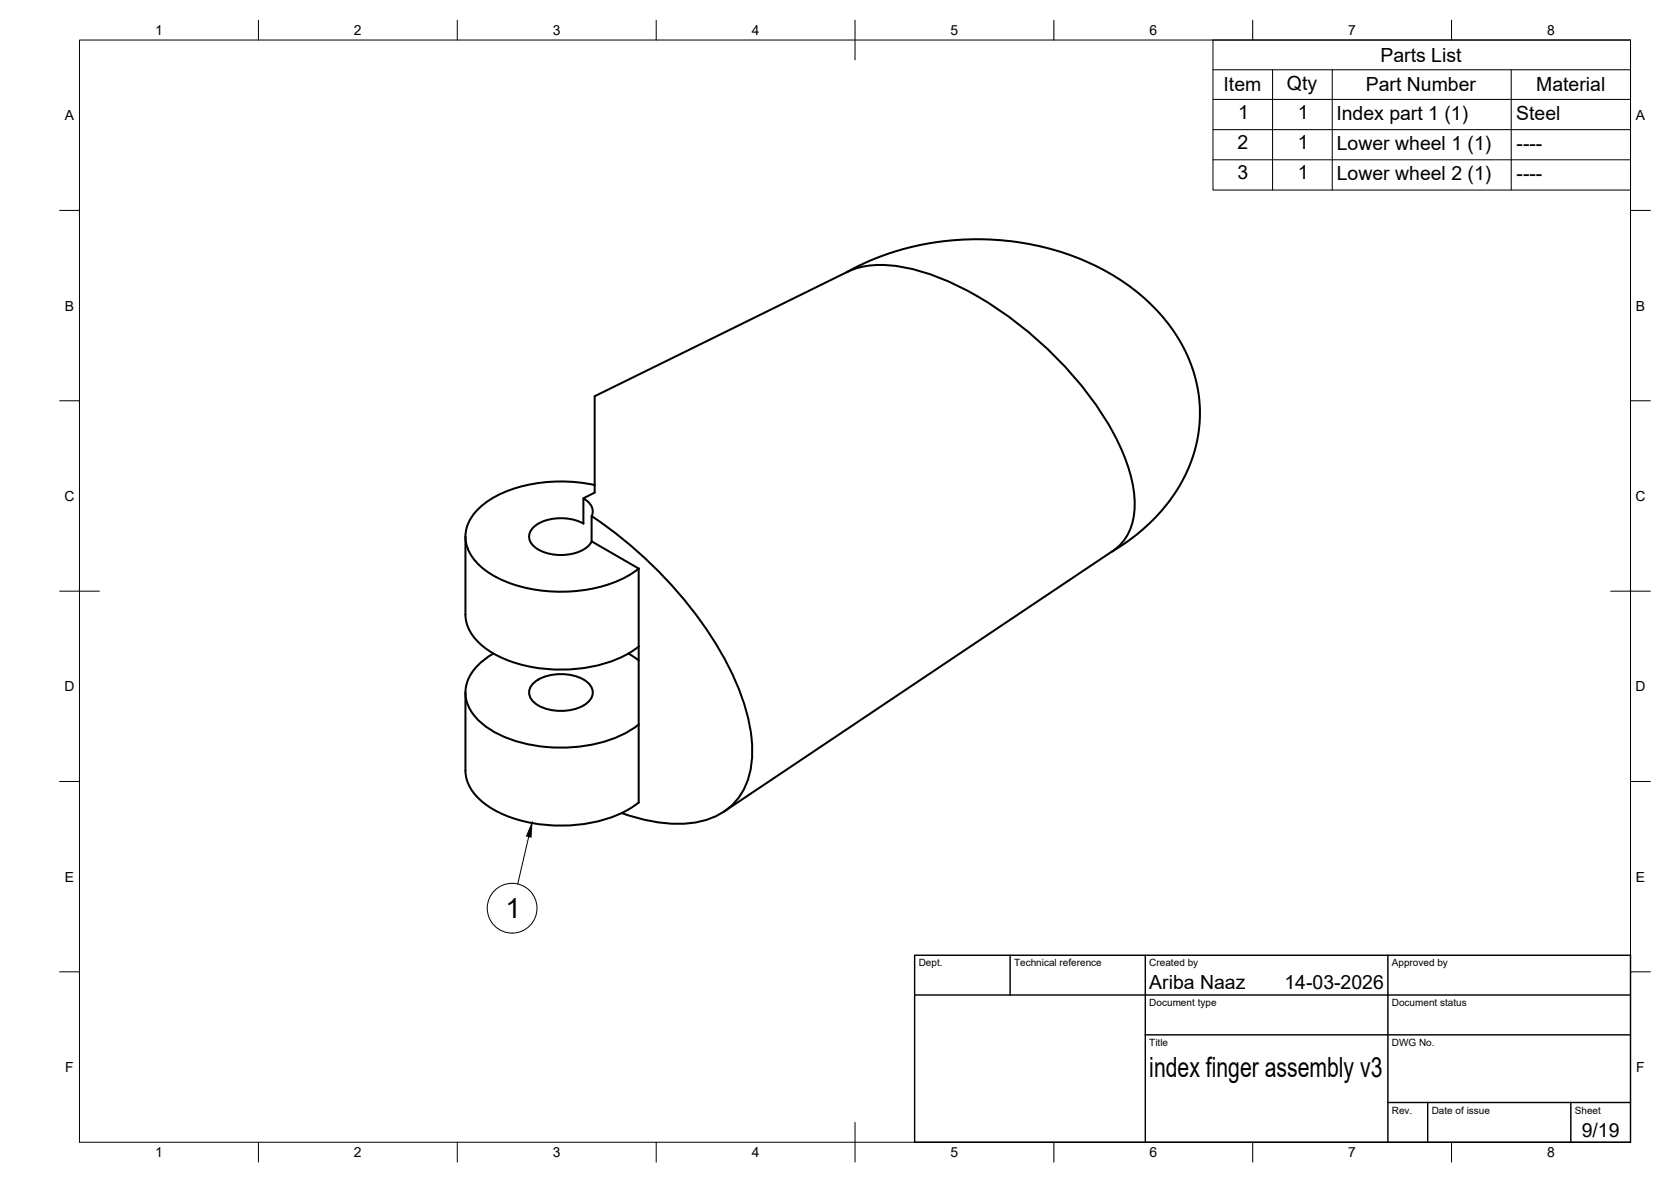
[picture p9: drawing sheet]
<svg xmlns="http://www.w3.org/2000/svg" width="420mm" height="297mm" viewBox="0 0 420 297" stroke-linecap="round" stroke-linejoin="round" font-family="sans-serif">
<!-- layer: Visible -->
<path d="M212.8 68.5a68.8 68.8 0 0 1 68 1.3 43.5 43.5 0 0 1 19 22.8l1.1 3.7 .6 4 .2 4.3-.5 4.9-.9 4-1.3 3.8-1.7 3.5-2.3 3.8a48.6 48.6 0 0 1-15.6 14.1M117 134.9v19.5a11 11 0 0 0 5.3 8.7 34.3 34.3 0 0 0 22.1 5 30.5 30.5 0 0 0 16.2-5.6M133.9 132.8a11.1 11.1 0 0 1 10.2-2.2l2.6 1v-6.4l1.6 1.3a2.94 2.94 0 0 1 .5 3.2v6.3a7.6 7.6 0 0 1-6.7 3.4 9.9 9.9 0 0 1-8.4-2.8 2.92 2.92 0 0 1 .2-3.8zM146.7 125.2l2.8-1.4v-24.2l63.7-31.3a24.3 24.3 0 0 1 16-.7 75.9 75.9 0 0 1 29.6 16 85.7 85.7 0 0 1 23.4 29.9 30.4 30.4 0 0 1 2.8 16.7 12.5 12.5 0 0 1-5.3 8.3l-97.6 65.4M148.8 136l11.8 6.9M148.8 129.7a104.3 104.3 0 0 1 35 39 46.5 46.5 0 0 1 5.3 21.4 16.3 16.3 0 0 1-10.4 15.5 29.3 29.3 0 0 1-17.1 .3l-5.3-1.6M149.5 121.9a37.6 37.6 0 0 0-25.5 3.2 12.9 12.9 0 0 0-6.9 8.5 9.9 9.9 0 0 0 4.1 9 30.9 30.9 0 0 0 19.1 6.1 32.4 32.4 0 0 0 20.3-5.8M160.6 142.9v58.8a31.8 31.8 0 0 1-19.8 5.8 31.5 31.5 0 0 1-19.7-6.2 10.5 10.5 0 0 1-4.1-7.7v-19.6M124.1 164.2a12.9 12.9 0 0 0-7 8.7 10.7 10.7 0 0 0 5.4 9.9 35.1 35.1 0 0 0 23.8 4.8 29 29 0 0 0 14.3-5.5M133.9 172a11.3 11.3 0 0 1 10.9-2 5.2 5.2 0 0 1 4.3 4 4.5 4.5 0 0 1-3.3 3.7 12.3 12.3 0 0 1-11.3-1 3.1 3.1 0 0 1-.6-4.7zM158 164.2l2.6 1.8" fill="none" stroke="#000" stroke-width=".51"/>
<!-- layer: BORDER -->
<g fill="none" stroke="#000" stroke-width=".25">
<path d="M20 10.1h390v276.9h-390zM65 5.1v5M115 5.1v5M165 5.1v5M215 5.1v10M265 5.1v5M315 5.1v5M365 5.1v5M15 52.9h5M410 52.9h5M15 100.7h5M410 100.7h5"/>
<path d="M15 148.6h10M405 148.6h10M15 196.4h5M410 196.4h5M15 244.2h5M410 244.2h5M65 287v5M115 287v5M165 287v5M215 282.1v9.9M265 287v5M315 287v5"/>
<path d="M365 287v5"/>
</g>
<!-- layer: TITLEBLOCK -->
<path d="M230 240.1h180v46.9h-180zM230 250h180M254 240.1v9.9M288 240.1v46.9M349 240.1v46.9M288 260.1h122M349 277.1h61M359 277.1v9.9M395 277.1v9.9" fill="none" stroke="#000" stroke-width=".36"/>
<!-- layer: Parts Lists -->
<path d="M305 10.1h105v37.7h-105zM305 17.5h105M320 17.5v30.3M335 17.5v30.3M380 17.5v30.3M305 25h105M305 32.6h105M305 40.2h105" fill="none" stroke="#000" stroke-width=".25"/>
<!-- layer: Balloons -->
<circle cx="128.8" cy="228.2" r="6.3" fill="none" stroke="#000" stroke-width=".25"/>
<!-- layer: 0 -->
<path d="M133.8 206.8l-.3 3.6-1.1-.3z" fill="#000" stroke="#000" stroke-width=".25"/>
<path d="M132.9 210.2l-2.7 12" fill="none" stroke="#000" stroke-width=".25"/>
<g font-size="7">
<text x="127.1" y="230.7">1</text>
<text x="289" y="270.6">index finger assembly v3</text>
</g>
<g font-size="4.9">
<text x="347.1" y="15.5">Parts List</text>
<text x="307.7" y="23">Item</text>
<text x="323.6" y="22.5">Qty</text>
<text x="343.4" y="23">Part Number</text>
<text x="386.3" y="23">Material</text>
<text x="311.3" y="29.9">1</text>
<text x="326.3" y="29.9">1</text>
<text x="336" y="30">Index part 1 (1)</text>
<text x="381.3" y="30">Steel</text>
<text x="311.2" y="37.5">2</text>
<text x="326.3" y="37.5">1</text>
<text x="336.1" y="37.6">Lower wheel 1 (1)</text>
<text x="381.3" y="37.6">----</text>
<text x="311.1" y="45.1">3</text>
<text x="326.3" y="45.1">1</text>
<text x="336.1" y="45.2">Lower wheel 2 (1)</text>
<text x="381.3" y="45.2">----</text>
<text x="289" y="248.5">Ariba Naaz</text>
<text x="323" y="248.5">14-03-2026</text>
<text x="397.7" y="285.7">9/19</text>
</g>
<g font-size="3.5">
<text x="39" y="8.8">1</text>
<text x="89" y="8.8">2</text>
<text x="139" y="8.8">3</text>
<text x="189" y="8.8">4</text>
<text x="239" y="8.8">5</text>
<text x="289" y="8.8">6</text>
<text x="339" y="8.8">7</text>
<text x="389" y="8.8">8</text>
<text x="16.3" y="30.2">A</text>
<text x="411.3" y="30.2">A</text>
<text x="16.3" y="78">B</text>
<text x="411.3" y="78">B</text>
<text x="16.2" y="125.9">C</text>
<text x="411.2" y="125.9">C</text>
<text x="16.2" y="173.7">D</text>
<text x="411.2" y="173.7">D</text>
<text x="16.3" y="221.6">E</text>
<text x="411.3" y="221.6">E</text>
<text x="16.4" y="269.4">F</text>
<text x="411.4" y="269.4">F</text>
<text x="39" y="290.8">1</text>
<text x="89" y="290.8">2</text>
<text x="139" y="290.8">3</text>
<text x="189" y="290.8">4</text>
<text x="239" y="290.8">5</text>
<text x="289" y="290.8">6</text>
<text x="339" y="290.8">7</text>
<text x="389" y="290.8">8</text>
</g>
<g font-size="2.5">
<text x="231" y="242.9">Dept.</text>
<text x="255" y="242.9">Technical reference</text>
<text x="289" y="242.9">Created by</text>
<text x="350" y="242.9">Approved by</text>
<text x="289" y="252.8">Document type</text>
<text x="350" y="252.8">Document status</text>
<text x="289" y="262.9">Title</text>
<text x="350" y="262.9">DWG No.</text>
<text x="350" y="279.9">Rev.</text>
<text x="360" y="279.9">Date of issue</text>
<text x="396" y="279.9">Sheet</text>
</g>
</svg>
